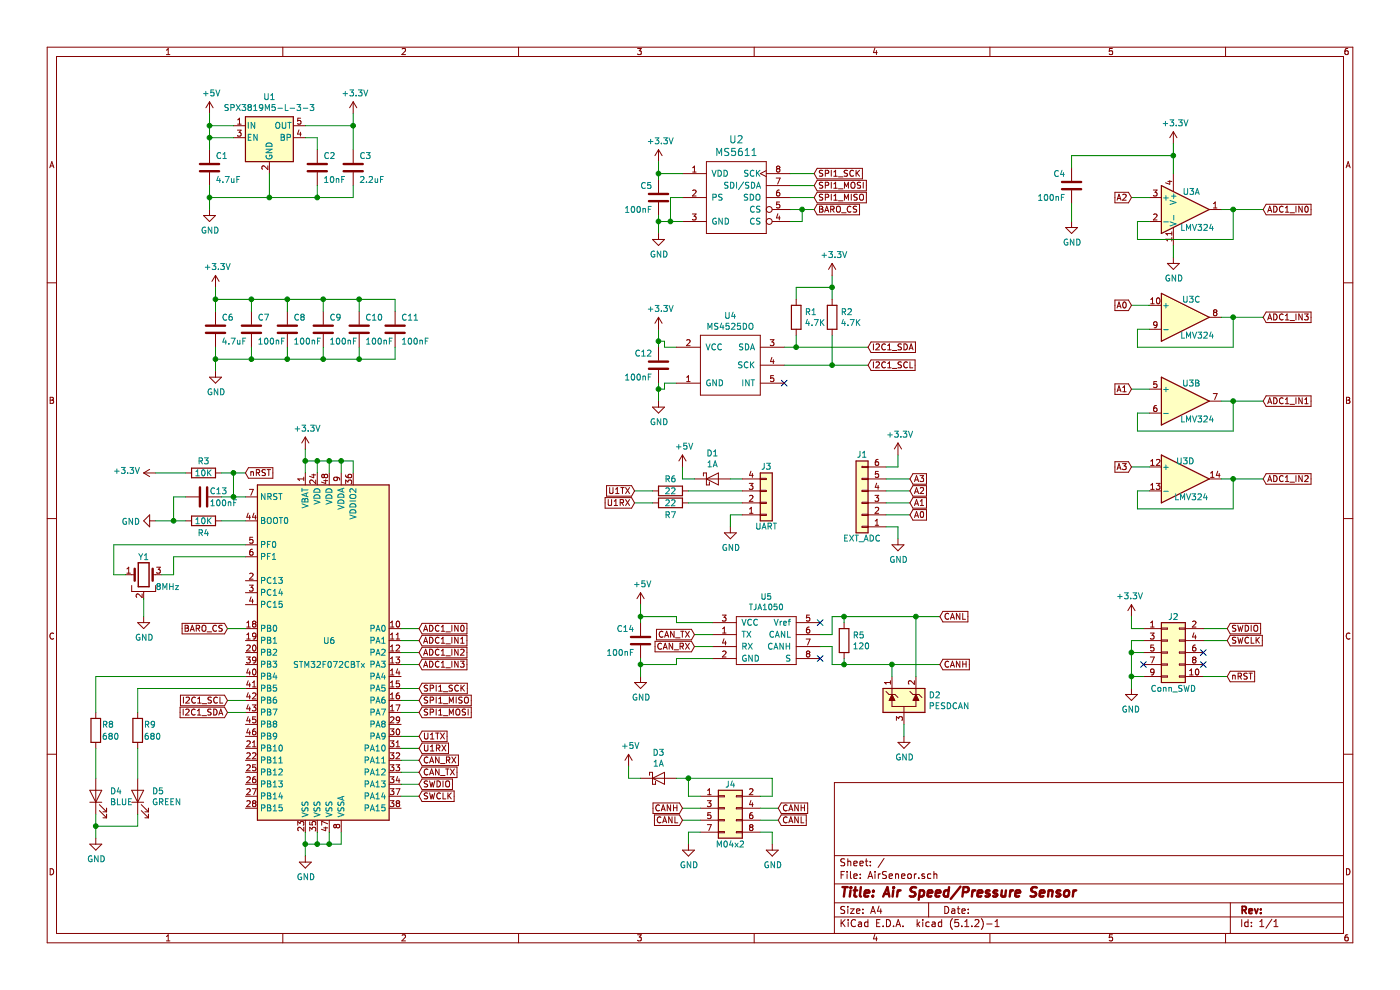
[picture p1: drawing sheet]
EESchema Schematic File Version 4
LIBS:AirSeneor-cache
EELAYER 29 0
EELAYER END
$Descr A4 11693 8268
encoding utf-8
Sheet 1 1
Title "Air Speed/Pressure Sensor"
Date ""
Rev ""
Comp ""
Comment1 ""
Comment2 ""
Comment3 ""
Comment4 ""
$EndDescr
$Comp
L mems:MS5611 U2
U 1 1
P 6150 1650
F 0 "U2" H 6150 2137 60  0000 C CNN
F 1 "MS5611" H 6150 2031 60  0000 C CNN
F 2 "Package_LGA:LGA-8_3x5mm_P1.25mm" H 6150 1650 60  0001 C CNN
F 3 "" H 6150 1650 60  0001 C CNN
	1    6150 1650
	1    0    0    -1  
$EndComp
$Comp
L bus-transceiver:TJA1050 U5
U 1 1
P 6400 5350
F 0 "U5" H 6400 5719 47  0000 C CNN
F 1 "TJA1050" H 6400 5632 47  0000 C CNN
F 2 "Package_SO:SOIC-8_3.9x4.9mm_P1.27mm" H 6400 5350 47  0001 C CNN
F 3 "" H 6400 5350 47  0001 C CNN
	1    6400 5350
	1    0    0    -1  
$EndComp
$Comp
L Regulator_Linear:SPX3819M5-L-3-3 U1
U 1 1
P 2250 1150
F 0 "U1" H 2250 1492 50  0000 C CNN
F 1 "SPX3819M5-L-3-3" H 2250 1401 50  0000 C CNN
F 2 "Package_TO_SOT_SMD:SOT-23-5" H 2250 1475 50  0001 C CNN
F 3 "https://www.exar.com/content/document.ashx?id=22106&languageid=1033&type=Datasheet&partnumber=SPX3819&filename=SPX3819.pdf&part=SPX3819" H 2250 1150 50  0001 C CNN
	1    2250 1150
	1    0    0    -1  
$EndComp
$Comp
L MCU_ST_STM32F0:STM32F072CBTx U6
U 1 1
P 2750 5450
F 0 "U6" H 2750 5550 50  0000 C CNN
F 1 "STM32F072CBTx" H 2750 5350 50  0000 C CNN
F 2 "Package_QFP:LQFP-48_7x7mm_P0.5mm" H 2150 4050 50  0001 R CNN
F 3 "http://www.st.com/st-web-ui/static/active/en/resource/technical/document/datasheet/DM00090510.pdf" H 2750 5450 50  0001 C CNN
	1    2750 5450
	1    0    0    -1  
$EndComp
Wire Wire Line
	3350 5250 3500 5250
Wire Wire Line
	3350 5350 3500 5350
Wire Wire Line
	3350 5450 3500 5450
Wire Wire Line
	3350 5550 3500 5550
Text GLabel 3500 5250 2    50   Input ~ 0
ADC1_IN0
Text GLabel 3500 5350 2    50   Input ~ 0
ADC1_IN1
Text GLabel 3500 5450 2    50   Input ~ 0
ADC1_IN2
Text GLabel 3500 5550 2    50   Input ~ 0
ADC1_IN3
Wire Wire Line
	3350 5750 3500 5750
Wire Wire Line
	3350 5850 3500 5850
Wire Wire Line
	3350 5950 3500 5950
Text GLabel 3500 5750 2    50   Input ~ 0
SPI1_SCK
Text GLabel 3500 5850 2    50   Input ~ 0
SPI1_MISO
Text GLabel 3500 5950 2    50   Input ~ 0
SPI1_MOSI
Wire Wire Line
	3350 6150 3500 6150
Wire Wire Line
	3350 6250 3500 6250
Wire Wire Line
	3350 6350 3500 6350
Wire Wire Line
	3350 6450 3500 6450
Wire Wire Line
	3350 6550 3500 6550
Wire Wire Line
	3350 6650 3500 6650
Text GLabel 3500 6150 2    50   Input ~ 0
U1TX
Text GLabel 3500 6250 2    50   Input ~ 0
U1RX
Text GLabel 3500 6350 2    50   Input ~ 0
CAN_RX
Text GLabel 3500 6450 2    50   Input ~ 0
CAN_TX
Text GLabel 3500 6550 2    50   Input ~ 0
SWDIO
Text GLabel 3500 6650 2    50   Input ~ 0
SWCLK
Wire Wire Line
	2050 5850 1900 5850
Wire Wire Line
	2050 5950 1900 5950
Text GLabel 1900 5850 0    50   Input ~ 0
I2C1_SCL
Text GLabel 1900 5950 0    50   Input ~ 0
I2C1_SDA
$Comp
L Device:Crystal_GND2 Y1
U 1 1
P 1200 4800
F 0 "Y1" H 1200 4950 50  0000 C CNN
F 1 "8MHz" H 1400 4700 50  0000 C CNN
F 2 "MurataResonators:CERALOCK-CSTCE" H 1200 4800 50  0001 C CNN
F 3 "~" H 1200 4800 50  0001 C CNN
	1    1200 4800
	1    0    0    -1  
$EndComp
Wire Wire Line
	2050 4550 950  4550
Wire Wire Line
	950  4550 950  4800
Wire Wire Line
	950  4800 1050 4800
Wire Wire Line
	2050 4650 1450 4650
Wire Wire Line
	1450 4650 1450 4800
Wire Wire Line
	1450 4800 1350 4800
$Comp
L power:GND #PWR021
U 1 1
P 1200 5150
F 0 "#PWR021" H 1200 4900 50  0001 C CNN
F 1 "GND" H 1205 4977 50  0000 C CNN
F 2 "" H 1200 5150 50  0001 C CNN
F 3 "" H 1200 5150 50  0001 C CNN
	1    1200 5150
	1    0    0    -1  
$EndComp
Wire Wire Line
	1200 5150 1200 5000
$Comp
L Device:R R4
U 1 1
P 1700 4350
F 0 "R4" V 1800 4350 50  0000 C CNN
F 1 "10K" V 1700 4350 50  0000 C CNN
F 2 "Resistor_SMD:R_0603_1608Metric" V 1630 4350 50  0001 C CNN
F 3 "~" H 1700 4350 50  0001 C CNN
	1    1700 4350
	0    1    1    0   
$EndComp
Wire Wire Line
	2050 4350 1850 4350
$Comp
L Device:R R3
U 1 1
P 1700 3950
F 0 "R3" V 1600 3950 50  0000 C CNN
F 1 "10K" V 1700 3950 50  0000 C CNN
F 2 "Resistor_SMD:R_0603_1608Metric" V 1630 3950 50  0001 C CNN
F 3 "~" H 1700 3950 50  0001 C CNN
	1    1700 3950
	0    1    1    0   
$EndComp
$Comp
L Device:C C13
U 1 1
P 1700 4150
F 0 "C13" V 1650 4200 50  0000 L CNN
F 1 "100nF" V 1750 4200 50  0000 L CNN
F 2 "Capacitor_SMD:C_0603_1608Metric" H 1738 4000 50  0001 C CNN
F 3 "~" H 1700 4150 50  0001 C CNN
	1    1700 4150
	0    1    1    0   
$EndComp
Wire Wire Line
	2050 4150 1950 4150
Wire Wire Line
	1850 3950 1950 3950
Wire Wire Line
	1950 3950 1950 4150
Connection ~ 1950 4150
Wire Wire Line
	1950 4150 1850 4150
$Comp
L power:GND #PWR018
U 1 1
P 1300 4350
F 0 "#PWR018" H 1300 4100 50  0001 C CNN
F 1 "GND" V 1305 4222 50  0000 R CNN
F 2 "" H 1300 4350 50  0001 C CNN
F 3 "" H 1300 4350 50  0001 C CNN
	1    1300 4350
	0    1    1    0   
$EndComp
Wire Wire Line
	1550 4150 1450 4150
Wire Wire Line
	1450 4150 1450 4350
Wire Wire Line
	1450 4350 1300 4350
Wire Wire Line
	1450 4350 1550 4350
Connection ~ 1450 4350
$Comp
L power:+3.3V #PWR016
U 1 1
P 1300 3950
F 0 "#PWR016" H 1300 3800 50  0001 C CNN
F 1 "+3.3V" V 1315 4078 50  0000 L CNN
F 2 "" H 1300 3950 50  0001 C CNN
F 3 "" H 1300 3950 50  0001 C CNN
	1    1300 3950
	0    -1   -1   0   
$EndComp
Wire Wire Line
	1300 3950 1550 3950
$Comp
L power:+3.3V #PWR014
U 1 1
P 2550 3750
F 0 "#PWR014" H 2550 3600 50  0001 C CNN
F 1 "+3.3V" H 2565 3923 50  0000 C CNN
F 2 "" H 2550 3750 50  0001 C CNN
F 3 "" H 2550 3750 50  0001 C CNN
	1    2550 3750
	1    0    0    -1  
$EndComp
Wire Wire Line
	2550 3750 2550 3850
Wire Wire Line
	2950 3850 2950 3950
Connection ~ 2550 3850
Wire Wire Line
	2550 3850 2550 3950
Wire Wire Line
	2850 3950 2850 3850
Connection ~ 2850 3850
Wire Wire Line
	2850 3850 2950 3850
Wire Wire Line
	2750 3950 2750 3850
Wire Wire Line
	2550 3850 2650 3850
Connection ~ 2750 3850
Wire Wire Line
	2750 3850 2850 3850
Wire Wire Line
	2650 3950 2650 3850
Connection ~ 2650 3850
Wire Wire Line
	2650 3850 2750 3850
$Comp
L power:GND #PWR030
U 1 1
P 2550 7150
F 0 "#PWR030" H 2550 6900 50  0001 C CNN
F 1 "GND" H 2555 6977 50  0000 C CNN
F 2 "" H 2550 7150 50  0001 C CNN
F 3 "" H 2550 7150 50  0001 C CNN
	1    2550 7150
	1    0    0    -1  
$EndComp
Wire Wire Line
	2550 7150 2550 7050
Wire Wire Line
	2550 7050 2650 7050
Wire Wire Line
	2850 7050 2850 6950
Connection ~ 2550 7050
Wire Wire Line
	2550 7050 2550 6950
Wire Wire Line
	2750 6950 2750 7050
Connection ~ 2750 7050
Wire Wire Line
	2750 7050 2850 7050
Wire Wire Line
	2650 6950 2650 7050
Connection ~ 2650 7050
Wire Wire Line
	2650 7050 2750 7050
$Comp
L Device:C C7
U 1 1
P 2100 2750
F 0 "C7" H 2150 2850 50  0000 L CNN
F 1 "100nF" H 2150 2650 50  0000 L CNN
F 2 "Capacitor_SMD:C_0603_1608Metric" H 2138 2600 50  0001 C CNN
F 3 "~" H 2100 2750 50  0001 C CNN
	1    2100 2750
	1    0    0    -1  
$EndComp
$Comp
L Device:C C8
U 1 1
P 2400 2750
F 0 "C8" H 2450 2850 50  0000 L CNN
F 1 "100nF" H 2450 2650 50  0000 L CNN
F 2 "Capacitor_SMD:C_0603_1608Metric" H 2438 2600 50  0001 C CNN
F 3 "~" H 2400 2750 50  0001 C CNN
	1    2400 2750
	1    0    0    -1  
$EndComp
$Comp
L Device:C C9
U 1 1
P 2700 2750
F 0 "C9" H 2750 2850 50  0000 L CNN
F 1 "100nF" H 2750 2650 50  0000 L CNN
F 2 "Capacitor_SMD:C_0603_1608Metric" H 2738 2600 50  0001 C CNN
F 3 "~" H 2700 2750 50  0001 C CNN
	1    2700 2750
	1    0    0    -1  
$EndComp
$Comp
L Device:C C10
U 1 1
P 3000 2750
F 0 "C10" H 3050 2850 50  0000 L CNN
F 1 "100nF" H 3050 2650 50  0000 L CNN
F 2 "Capacitor_SMD:C_0603_1608Metric" H 3038 2600 50  0001 C CNN
F 3 "~" H 3000 2750 50  0001 C CNN
	1    3000 2750
	1    0    0    -1  
$EndComp
$Comp
L Device:C C11
U 1 1
P 3300 2750
F 0 "C11" H 3350 2850 50  0000 L CNN
F 1 "100nF" H 3350 2650 50  0000 L CNN
F 2 "Capacitor_SMD:C_0603_1608Metric" H 3338 2600 50  0001 C CNN
F 3 "~" H 3300 2750 50  0001 C CNN
	1    3300 2750
	1    0    0    -1  
$EndComp
$Comp
L Device:C C6
U 1 1
P 1800 2750
F 0 "C6" H 1850 2850 50  0000 L CNN
F 1 "4.7uF" H 1850 2650 50  0000 L CNN
F 2 "Capacitor_SMD:C_0603_1608Metric" H 1838 2600 50  0001 C CNN
F 3 "~" H 1800 2750 50  0001 C CNN
	1    1800 2750
	1    0    0    -1  
$EndComp
$Comp
L power:GND #PWR011
U 1 1
P 1800 3100
F 0 "#PWR011" H 1800 2850 50  0001 C CNN
F 1 "GND" H 1805 2927 50  0000 C CNN
F 2 "" H 1800 3100 50  0001 C CNN
F 3 "" H 1800 3100 50  0001 C CNN
	1    1800 3100
	1    0    0    -1  
$EndComp
$Comp
L power:+3.3V #PWR09
U 1 1
P 1800 2400
F 0 "#PWR09" H 1800 2250 50  0001 C CNN
F 1 "+3.3V" H 1815 2573 50  0000 C CNN
F 2 "" H 1800 2400 50  0001 C CNN
F 3 "" H 1800 2400 50  0001 C CNN
	1    1800 2400
	1    0    0    -1  
$EndComp
Wire Wire Line
	1800 2400 1800 2500
Wire Wire Line
	1800 2500 2100 2500
Wire Wire Line
	3300 2500 3300 2600
Connection ~ 1800 2500
Wire Wire Line
	1800 2500 1800 2600
Wire Wire Line
	3000 2600 3000 2500
Connection ~ 3000 2500
Wire Wire Line
	3000 2500 3300 2500
Wire Wire Line
	2700 2600 2700 2500
Connection ~ 2700 2500
Wire Wire Line
	2700 2500 3000 2500
Wire Wire Line
	2400 2600 2400 2500
Connection ~ 2400 2500
Wire Wire Line
	2400 2500 2700 2500
Wire Wire Line
	2100 2600 2100 2500
Connection ~ 2100 2500
Wire Wire Line
	2100 2500 2400 2500
Wire Wire Line
	1800 2900 1800 3000
Wire Wire Line
	1800 3000 2100 3000
Wire Wire Line
	3300 3000 3300 2900
Connection ~ 1800 3000
Wire Wire Line
	1800 3000 1800 3100
Wire Wire Line
	3000 2900 3000 3000
Connection ~ 3000 3000
Wire Wire Line
	3000 3000 3300 3000
Wire Wire Line
	2700 2900 2700 3000
Connection ~ 2700 3000
Wire Wire Line
	2700 3000 3000 3000
Wire Wire Line
	2400 2900 2400 3000
Connection ~ 2400 3000
Wire Wire Line
	2400 3000 2700 3000
Wire Wire Line
	2100 2900 2100 3000
Connection ~ 2100 3000
Wire Wire Line
	2100 3000 2400 3000
$Comp
L Device:C C1
U 1 1
P 1750 1400
F 0 "C1" H 1800 1500 50  0000 L CNN
F 1 "4.7uF" H 1800 1300 50  0000 L CNN
F 2 "Capacitor_SMD:C_0603_1608Metric" H 1788 1250 50  0001 C CNN
F 3 "~" H 1750 1400 50  0001 C CNN
	1    1750 1400
	1    0    0    -1  
$EndComp
$Comp
L Device:C C2
U 1 1
P 2650 1400
F 0 "C2" H 2700 1500 50  0000 L CNN
F 1 "10nF" H 2700 1300 50  0000 L CNN
F 2 "Capacitor_SMD:C_0603_1608Metric" H 2688 1250 50  0001 C CNN
F 3 "~" H 2650 1400 50  0001 C CNN
	1    2650 1400
	1    0    0    -1  
$EndComp
$Comp
L Device:C C3
U 1 1
P 2950 1400
F 0 "C3" H 3000 1500 50  0000 L CNN
F 1 "2.2uF" H 3000 1300 50  0000 L CNN
F 2 "Capacitor_SMD:C_0603_1608Metric" H 2988 1250 50  0001 C CNN
F 3 "~" H 2950 1400 50  0001 C CNN
	1    2950 1400
	1    0    0    -1  
$EndComp
$Comp
L power:GND #PWR05
U 1 1
P 1750 1750
F 0 "#PWR05" H 1750 1500 50  0001 C CNN
F 1 "GND" H 1755 1577 50  0000 C CNN
F 2 "" H 1750 1750 50  0001 C CNN
F 3 "" H 1750 1750 50  0001 C CNN
	1    1750 1750
	1    0    0    -1  
$EndComp
$Comp
L power:+5V #PWR01
U 1 1
P 1750 950
F 0 "#PWR01" H 1750 800 50  0001 C CNN
F 1 "+5V" H 1765 1123 50  0000 C CNN
F 2 "" H 1750 950 50  0001 C CNN
F 3 "" H 1750 950 50  0001 C CNN
	1    1750 950 
	1    0    0    -1  
$EndComp
Wire Wire Line
	1950 1050 1750 1050
Wire Wire Line
	1750 1050 1750 950 
Wire Wire Line
	1950 1150 1750 1150
Wire Wire Line
	1750 1150 1750 1050
Connection ~ 1750 1050
Wire Wire Line
	1750 1150 1750 1250
Connection ~ 1750 1150
Wire Wire Line
	1750 1550 1750 1650
Wire Wire Line
	1750 1650 2250 1650
Wire Wire Line
	2250 1650 2250 1450
Wire Wire Line
	1750 1750 1750 1650
Connection ~ 1750 1650
Wire Wire Line
	2550 1150 2650 1150
Wire Wire Line
	2650 1150 2650 1250
Wire Wire Line
	2250 1650 2650 1650
Wire Wire Line
	2650 1650 2650 1550
Connection ~ 2250 1650
Wire Wire Line
	2650 1650 2950 1650
Wire Wire Line
	2950 1650 2950 1550
Connection ~ 2650 1650
$Comp
L power:+3.3V #PWR02
U 1 1
P 2950 950
F 0 "#PWR02" H 2950 800 50  0001 C CNN
F 1 "+3.3V" H 2965 1123 50  0000 C CNN
F 2 "" H 2950 950 50  0001 C CNN
F 3 "" H 2950 950 50  0001 C CNN
	1    2950 950 
	1    0    0    -1  
$EndComp
Wire Wire Line
	2550 1050 2950 1050
Wire Wire Line
	2950 1050 2950 950 
Wire Wire Line
	2950 1050 2950 1250
Connection ~ 2950 1050
$Comp
L power:+3.3V #PWR04
U 1 1
P 5500 1350
F 0 "#PWR04" H 5500 1200 50  0001 C CNN
F 1 "+3.3V" H 5515 1523 50  0000 C CNN
F 2 "" H 5500 1350 50  0001 C CNN
F 3 "" H 5500 1350 50  0001 C CNN
	1    5500 1350
	1    0    0    -1  
$EndComp
Wire Wire Line
	5700 1450 5500 1450
Wire Wire Line
	5500 1450 5500 1350
$Comp
L Device:C C5
U 1 1
P 5500 1650
F 0 "C5" H 5550 1750 50  0000 L CNN
F 1 "100nF" H 5550 1550 50  0000 L CNN
F 2 "Capacitor_SMD:C_0603_1608Metric" H 5538 1500 50  0001 C CNN
F 3 "~" H 5500 1650 50  0001 C CNN
	1    5500 1650
	-1   0    0    -1  
$EndComp
Wire Wire Line
	5700 1650 5600 1650
Wire Wire Line
	5600 1650 5600 1850
Wire Wire Line
	5600 1850 5700 1850
Wire Wire Line
	5600 1850 5500 1850
Wire Wire Line
	5500 1850 5500 1950
Connection ~ 5600 1850
Wire Wire Line
	5500 1850 5500 1800
Connection ~ 5500 1850
Wire Wire Line
	5500 1500 5500 1450
Connection ~ 5500 1450
Wire Wire Line
	6600 1750 6700 1750
Wire Wire Line
	6600 1850 6700 1850
Wire Wire Line
	6700 1850 6700 1750
Connection ~ 6700 1750
Wire Wire Line
	6700 1750 6800 1750
Wire Wire Line
	6600 1650 6800 1650
Wire Wire Line
	6600 1550 6800 1550
Wire Wire Line
	6600 1450 6800 1450
Text GLabel 6800 1450 2    50   Input ~ 0
SPI1_SCK
Text GLabel 6800 1550 2    50   Input ~ 0
SPI1_MOSI
Text GLabel 6800 1650 2    50   Input ~ 0
SPI1_MISO
Text GLabel 6800 1750 2    50   Input ~ 0
BARO_CS
$Comp
L Device:C C14
U 1 1
P 5350 5350
F 0 "C14" H 5400 5450 50  0000 L CNN
F 1 "100nF" H 5400 5250 50  0000 L CNN
F 2 "Capacitor_SMD:C_0603_1608Metric" H 5388 5200 50  0001 C CNN
F 3 "~" H 5350 5350 50  0001 C CNN
	1    5350 5350
	-1   0    0    -1  
$EndComp
$Comp
L power:+5V #PWR020
U 1 1
P 5350 5050
F 0 "#PWR020" H 5350 4900 50  0001 C CNN
F 1 "+5V" H 5365 5223 50  0000 C CNN
F 2 "" H 5350 5050 50  0001 C CNN
F 3 "" H 5350 5050 50  0001 C CNN
	1    5350 5050
	1    0    0    -1  
$EndComp
Wire Wire Line
	5950 5200 5650 5200
Wire Wire Line
	5650 5200 5650 5150
Wire Wire Line
	5650 5150 5350 5150
Wire Wire Line
	5350 5150 5350 5050
Wire Wire Line
	5350 5150 5350 5200
Connection ~ 5350 5150
Wire Wire Line
	5950 5500 5650 5500
Wire Wire Line
	5650 5500 5650 5550
Wire Wire Line
	5650 5550 5350 5550
Wire Wire Line
	5350 5550 5350 5500
Wire Wire Line
	5950 5400 5800 5400
Wire Wire Line
	5950 5300 5800 5300
Text GLabel 5800 5300 0    50   Input ~ 0
CAN_TX
Text GLabel 5800 5400 0    50   Input ~ 0
CAN_RX
$Comp
L power:GND #PWR023
U 1 1
P 5350 5650
F 0 "#PWR023" H 5350 5400 50  0001 C CNN
F 1 "GND" H 5355 5477 50  0000 C CNN
F 2 "" H 5350 5650 50  0001 C CNN
F 3 "" H 5350 5650 50  0001 C CNN
	1    5350 5650
	1    0    0    -1  
$EndComp
Wire Wire Line
	5350 5650 5350 5550
Connection ~ 5350 5550
NoConn ~ 6850 5500
NoConn ~ 6850 5200
$Comp
L Device:R R5
U 1 1
P 7050 5350
F 0 "R5" H 7120 5396 50  0000 L CNN
F 1 "120" H 7120 5305 50  0000 L CNN
F 2 "Resistor_SMD:R_0603_1608Metric" V 6980 5350 50  0001 C CNN
F 3 "~" H 7050 5350 50  0001 C CNN
	1    7050 5350
	1    0    0    -1  
$EndComp
Wire Wire Line
	6850 5300 6950 5300
Wire Wire Line
	6950 5300 6950 5150
Wire Wire Line
	6950 5150 7050 5150
Wire Wire Line
	7050 5150 7050 5200
Wire Wire Line
	6850 5400 6950 5400
Wire Wire Line
	6950 5400 6950 5550
Wire Wire Line
	6950 5550 7050 5550
Wire Wire Line
	7050 5550 7050 5500
$Comp
L ESD:PESD3V3L2BT D2
U 1 1
P 7550 5850
F 0 "D2" H 7755 5896 50  0000 L CNN
F 1 "PESDCAN" H 7755 5805 50  0000 L CNN
F 2 "Package_TO_SOT_SMD:SOT-23" H 7775 5800 50  0001 L CNN
F 3 "" H 7675 5975 50  0001 C CNN
	1    7550 5850
	1    0    0    -1  
$EndComp
Wire Wire Line
	7050 5550 7450 5550
Wire Wire Line
	7450 5550 7450 5650
Connection ~ 7050 5550
Wire Wire Line
	7050 5150 7650 5150
Wire Wire Line
	7650 5150 7650 5650
Connection ~ 7050 5150
Wire Wire Line
	7450 5550 7850 5550
Connection ~ 7450 5550
Wire Wire Line
	7650 5150 7850 5150
Connection ~ 7650 5150
Text GLabel 7850 5150 2    50   Input ~ 0
CANL
Text GLabel 7850 5550 2    50   Input ~ 0
CANH
$Comp
L power:GND #PWR025
U 1 1
P 7550 6150
F 0 "#PWR025" H 7550 5900 50  0001 C CNN
F 1 "GND" H 7555 5977 50  0000 C CNN
F 2 "" H 7550 6150 50  0001 C CNN
F 3 "" H 7550 6150 50  0001 C CNN
	1    7550 6150
	1    0    0    -1  
$EndComp
Wire Wire Line
	7550 6150 7550 6050
Wire Wire Line
	6950 2400 6950 2500
Connection ~ 6950 2400
Wire Wire Line
	6650 2400 6650 2500
Wire Wire Line
	6950 2400 6650 2400
Wire Wire Line
	6950 2300 6950 2400
$Comp
L power:+3.3V #PWR010
U 1 1
P 6950 2300
F 0 "#PWR010" H 6950 2150 50  0001 C CNN
F 1 "+3.3V" H 6965 2473 50  0000 C CNN
F 2 "" H 6950 2300 50  0001 C CNN
F 3 "" H 6950 2300 50  0001 C CNN
	1    6950 2300
	1    0    0    -1  
$EndComp
Wire Wire Line
	6950 3050 7250 3050
Connection ~ 6950 3050
Wire Wire Line
	6950 2800 6950 3050
Wire Wire Line
	6650 2900 7250 2900
Connection ~ 6650 2900
Wire Wire Line
	6650 2800 6650 2900
$Comp
L Device:R R2
U 1 1
P 6950 2650
F 0 "R2" H 7020 2696 50  0000 L CNN
F 1 "4.7K" H 7020 2605 50  0000 L CNN
F 2 "Resistor_SMD:R_0603_1608Metric" V 6880 2650 50  0001 C CNN
F 3 "~" H 6950 2650 50  0001 C CNN
	1    6950 2650
	1    0    0    -1  
$EndComp
$Comp
L Device:R R1
U 1 1
P 6650 2650
F 0 "R1" H 6720 2696 50  0000 L CNN
F 1 "4.7K" H 6720 2605 50  0000 L CNN
F 2 "Resistor_SMD:R_0603_1608Metric" V 6580 2650 50  0001 C CNN
F 3 "~" H 6650 2650 50  0001 C CNN
	1    6650 2650
	1    0    0    -1  
$EndComp
Text GLabel 7250 2900 2    50   Input ~ 0
I2C1_SDA
Text GLabel 7250 3050 2    50   Input ~ 0
I2C1_SCL
Wire Wire Line
	6550 3050 6950 3050
Wire Wire Line
	6550 2900 6650 2900
Connection ~ 5500 2850
Wire Wire Line
	5500 2850 5500 2750
Connection ~ 5500 3250
Wire Wire Line
	5500 3250 5500 3350
Wire Wire Line
	5500 2850 5500 2900
Wire Wire Line
	5550 2850 5500 2850
Wire Wire Line
	5550 2900 5550 2850
Wire Wire Line
	5650 2900 5550 2900
Wire Wire Line
	5500 3250 5500 3200
Wire Wire Line
	5550 3250 5500 3250
Wire Wire Line
	5550 3200 5550 3250
Wire Wire Line
	5650 3200 5550 3200
$Comp
L power:GND #PWR015
U 1 1
P 5500 3350
F 0 "#PWR015" H 5500 3100 50  0001 C CNN
F 1 "GND" H 5505 3177 50  0000 C CNN
F 2 "" H 5500 3350 50  0001 C CNN
F 3 "" H 5500 3350 50  0001 C CNN
	1    5500 3350
	1    0    0    -1  
$EndComp
$Comp
L power:+3.3V #PWR012
U 1 1
P 5500 2750
F 0 "#PWR012" H 5500 2600 50  0001 C CNN
F 1 "+3.3V" H 5515 2923 50  0000 C CNN
F 2 "" H 5500 2750 50  0001 C CNN
F 3 "" H 5500 2750 50  0001 C CNN
	1    5500 2750
	1    0    0    -1  
$EndComp
$Comp
L Device:C C12
U 1 1
P 5500 3050
F 0 "C12" H 5550 3150 50  0000 L CNN
F 1 "100nF" H 5550 2950 50  0000 L CNN
F 2 "Capacitor_SMD:C_0603_1608Metric" H 5538 2900 50  0001 C CNN
F 3 "~" H 5500 3050 50  0001 C CNN
	1    5500 3050
	-1   0    0    -1  
$EndComp
NoConn ~ 6550 3200
$Comp
L power:GND #PWR07
U 1 1
P 5500 1950
F 0 "#PWR07" H 5500 1700 50  0001 C CNN
F 1 "GND" H 5505 1777 50  0000 C CNN
F 2 "" H 5500 1950 50  0001 C CNN
F 3 "" H 5500 1950 50  0001 C CNN
	1    5500 1950
	1    0    0    -1  
$EndComp
$Comp
L mems:MS4525DO U4
U 1 1
P 6100 3050
F 0 "U4" H 6100 3465 50  0000 C CNN
F 1 "MS4525DO" H 6100 3374 50  0000 C CNN
F 2 "MEMS:MS4525DO-DS" H 6100 3050 50  0001 C CNN
F 3 "" H 6100 3050 50  0001 C CNN
	1    6100 3050
	1    0    0    -1  
$EndComp
Text GLabel 1900 5250 0    50   Input ~ 0
BARO_CS
$Comp
L Connector_Generic:Conn_02x04_Odd_Even J4
U 1 1
P 6050 6750
F 0 "J4" H 6100 6950 50  0000 C CNN
F 1 "M04x2" H 6100 6450 50  0000 C CNN
F 2 "Connector_PinHeader_2.54mm:PinHeader_2x04_P2.54mm_Horizontal" H 6050 6750 50  0001 C CNN
F 3 "~" H 6050 6750 50  0001 C CNN
	1    6050 6750
	1    0    0    -1  
$EndComp
$Comp
L Device:D_Schottky D3
U 1 1
P 5500 6500
F 0 "D3" H 5500 6716 50  0000 C CNN
F 1 "1A" H 5500 6625 50  0000 C CNN
F 2 "Diode_SMD:D_SOD-123" H 5500 6500 50  0001 C CNN
F 3 "~" H 5500 6500 50  0001 C CNN
	1    5500 6500
	1    0    0    -1  
$EndComp
Wire Wire Line
	5750 6650 5750 6500
Wire Wire Line
	5750 6500 6450 6500
Wire Wire Line
	6450 6500 6450 6650
Wire Wire Line
	6450 6650 6350 6650
Wire Wire Line
	5750 6650 5850 6650
$Comp
L power:+5V #PWR026
U 1 1
P 5250 6400
F 0 "#PWR026" H 5250 6250 50  0001 C CNN
F 1 "+5V" H 5265 6573 50  0000 C CNN
F 2 "" H 5250 6400 50  0001 C CNN
F 3 "" H 5250 6400 50  0001 C CNN
	1    5250 6400
	1    0    0    -1  
$EndComp
Wire Wire Line
	5650 6500 5750 6500
Connection ~ 5750 6500
Wire Wire Line
	5350 6500 5250 6500
Wire Wire Line
	5250 6500 5250 6400
Wire Wire Line
	5850 6750 5700 6750
Wire Wire Line
	5850 6850 5700 6850
Wire Wire Line
	6350 6750 6500 6750
Wire Wire Line
	6350 6850 6500 6850
Text GLabel 5700 6850 0    50   Input ~ 0
CANL
Text GLabel 6500 6850 2    50   Input ~ 0
CANL
Text GLabel 5700 6750 0    50   Input ~ 0
CANH
Text GLabel 6500 6750 2    50   Input ~ 0
CANH
$Comp
L power:GND #PWR028
U 1 1
P 5750 7050
F 0 "#PWR028" H 5750 6800 50  0001 C CNN
F 1 "GND" H 5755 6877 50  0000 C CNN
F 2 "" H 5750 7050 50  0001 C CNN
F 3 "" H 5750 7050 50  0001 C CNN
	1    5750 7050
	1    0    0    -1  
$EndComp
Wire Wire Line
	5850 6950 5750 6950
Wire Wire Line
	5750 6950 5750 7050
$Comp
L power:GND #PWR029
U 1 1
P 6450 7050
F 0 "#PWR029" H 6450 6800 50  0001 C CNN
F 1 "GND" H 6455 6877 50  0000 C CNN
F 2 "" H 6450 7050 50  0001 C CNN
F 3 "" H 6450 7050 50  0001 C CNN
	1    6450 7050
	1    0    0    -1  
$EndComp
Wire Wire Line
	6350 6950 6450 6950
Wire Wire Line
	6450 6950 6450 7050
$Comp
L Device:LED D4
U 1 1
P 800 6650
F 0 "D4" V 839 6533 50  0000 R CNN
F 1 "BLUE" V 748 6533 50  0000 R CNN
F 2 "LED_SMD:LED_0603_1608Metric" H 800 6650 50  0001 C CNN
F 3 "~" H 800 6650 50  0001 C CNN
	1    800  6650
	0    -1   -1   0   
$EndComp
$Comp
L Device:LED D5
U 1 1
P 1150 6650
F 0 "D5" V 1189 6532 50  0000 R CNN
F 1 "GREEN" V 1098 6532 50  0000 R CNN
F 2 "LED_SMD:LED_0603_1608Metric" H 1150 6650 50  0001 C CNN
F 3 "~" H 1150 6650 50  0001 C CNN
	1    1150 6650
	0    -1   -1   0   
$EndComp
$Comp
L Device:R R9
U 1 1
P 1150 6100
F 0 "R9" H 1200 6150 50  0000 L CNN
F 1 "680" H 1200 6050 50  0000 L CNN
F 2 "Resistor_SMD:R_0603_1608Metric" V 1080 6100 50  0001 C CNN
F 3 "~" H 1150 6100 50  0001 C CNN
	1    1150 6100
	1    0    0    -1  
$EndComp
$Comp
L Device:R R8
U 1 1
P 800 6100
F 0 "R8" H 850 6150 50  0000 L CNN
F 1 "680" H 850 6050 50  0000 L CNN
F 2 "Resistor_SMD:R_0603_1608Metric" V 730 6100 50  0001 C CNN
F 3 "~" H 800 6100 50  0001 C CNN
	1    800  6100
	1    0    0    -1  
$EndComp
$Comp
L power:GND #PWR027
U 1 1
P 800 7000
F 0 "#PWR027" H 800 6750 50  0001 C CNN
F 1 "GND" H 805 6827 50  0000 C CNN
F 2 "" H 800 7000 50  0001 C CNN
F 3 "" H 800 7000 50  0001 C CNN
	1    800  7000
	1    0    0    -1  
$EndComp
Wire Wire Line
	800  7000 800  6900
Wire Wire Line
	800  6900 1150 6900
Wire Wire Line
	1150 6900 1150 6800
Connection ~ 800  6900
Wire Wire Line
	800  6900 800  6800
$Comp
L power:GND #PWR019
U 1 1
P 9450 5750
F 0 "#PWR019" H 9450 5500 50  0001 C CNN
F 1 "GND" H 9455 5577 50  0000 C CNN
F 2 "" H 9450 5750 50  0001 C CNN
F 3 "" H 9450 5750 50  0001 C CNN
	1    9450 5750
	-1   0    0    -1  
$EndComp
$Comp
L power:+3.3V #PWR017
U 1 1
P 9450 5150
F 0 "#PWR017" H 9450 5000 50  0001 C CNN
F 1 "+3.3V" H 9465 5323 50  0000 C CNN
F 2 "" H 9450 5150 50  0001 C CNN
F 3 "" H 9450 5150 50  0001 C CNN
	1    9450 5150
	-1   0    0    -1  
$EndComp
Wire Wire Line
	10050 5350 10250 5350
Wire Wire Line
	10050 5250 10250 5250
Text GLabel 10250 5250 2    50   Input ~ 0
SWDIO
Text GLabel 10250 5350 2    50   Input ~ 0
SWCLK
$Comp
L Amplifier_Operational:LMV324 U3
U 1 1
P 9900 1750
F 0 "U3" H 9950 1900 50  0000 C CNN
F 1 "LMV324" H 10000 1600 50  0000 C CNN
F 2 "Package_SO:SOIC-14_3.9x8.7mm_P1.27mm" H 9850 1850 50  0001 C CNN
F 3 "http://www.ti.com/lit/ds/symlink/lmv324.pdf" H 9950 1950 50  0001 C CNN
	1    9900 1750
	1    0    0    -1  
$EndComp
$Comp
L Amplifier_Operational:LMV324 U3
U 2 1
P 9900 3350
F 0 "U3" H 9950 3500 50  0000 C CNN
F 1 "LMV324" H 10000 3200 50  0000 C CNN
F 2 "" H 9850 3450 50  0001 C CNN
F 3 "http://www.ti.com/lit/ds/symlink/lmv324.pdf" H 9950 3550 50  0001 C CNN
	2    9900 3350
	1    0    0    -1  
$EndComp
$Comp
L Amplifier_Operational:LMV324 U3
U 3 1
P 9900 2650
F 0 "U3" H 9950 2800 50  0000 C CNN
F 1 "LMV324" H 10000 2500 50  0000 C CNN
F 2 "" H 9850 2750 50  0001 C CNN
F 3 "http://www.ti.com/lit/ds/symlink/lmv324.pdf" H 9950 2850 50  0001 C CNN
	3    9900 2650
	1    0    0    -1  
$EndComp
$Comp
L Amplifier_Operational:LMV324 U3
U 4 1
P 9900 4000
F 0 "U3" H 9900 4150 50  0000 C CNN
F 1 "LMV324" H 9950 3850 50  0000 C CNN
F 2 "" H 9850 4100 50  0001 C CNN
F 3 "http://www.ti.com/lit/ds/symlink/lmv324.pdf" H 9950 4200 50  0001 C CNN
	4    9900 4000
	1    0    0    -1  
$EndComp
$Comp
L Amplifier_Operational:LMV324 U3
U 5 1
P 9900 1750
F 0 "U3" H 9858 1796 50  0001 L CNN
F 1 "LMV324" H 9858 1750 50  0001 L CNN
F 2 "" H 9850 1850 50  0001 C CNN
F 3 "http://www.ti.com/lit/ds/symlink/lmv324.pdf" H 9950 1950 50  0001 C CNN
	5    9900 1750
	1    0    0    -1  
$EndComp
Text GLabel 10550 1750 2    50   Input ~ 0
ADC1_IN0
Text GLabel 10550 3350 2    50   Input ~ 0
ADC1_IN1
Text GLabel 10550 4000 2    50   Input ~ 0
ADC1_IN2
Text GLabel 10550 2650 2    50   Input ~ 0
ADC1_IN3
Wire Wire Line
	10550 4000 10300 4000
Wire Wire Line
	9600 4100 9500 4100
Wire Wire Line
	9500 4100 9500 4250
Wire Wire Line
	9500 4250 10300 4250
Wire Wire Line
	10300 4250 10300 4000
Connection ~ 10300 4000
Wire Wire Line
	10300 4000 10200 4000
Wire Wire Line
	9600 3450 9500 3450
Wire Wire Line
	9500 3450 9500 3600
Wire Wire Line
	9500 3600 10300 3600
Wire Wire Line
	10300 3600 10300 3350
Wire Wire Line
	10300 3350 10550 3350
Wire Wire Line
	10300 3350 10200 3350
Connection ~ 10300 3350
Wire Wire Line
	9600 2750 9500 2750
Wire Wire Line
	9500 2750 9500 2900
Wire Wire Line
	9500 2900 10300 2900
Wire Wire Line
	10300 2900 10300 2650
Wire Wire Line
	10300 2650 10550 2650
Wire Wire Line
	10300 2650 10200 2650
Connection ~ 10300 2650
$Comp
L power:GND #PWR08
U 1 1
P 9800 2150
F 0 "#PWR08" H 9800 1900 50  0001 C CNN
F 1 "GND" H 9805 1977 50  0000 C CNN
F 2 "" H 9800 2150 50  0001 C CNN
F 3 "" H 9800 2150 50  0001 C CNN
	1    9800 2150
	1    0    0    -1  
$EndComp
Wire Wire Line
	9800 2150 9800 2050
$Comp
L power:+3.3V #PWR03
U 1 1
P 9800 1200
F 0 "#PWR03" H 9800 1050 50  0001 C CNN
F 1 "+3.3V" H 9815 1373 50  0000 C CNN
F 2 "" H 9800 1200 50  0001 C CNN
F 3 "" H 9800 1200 50  0001 C CNN
	1    9800 1200
	1    0    0    -1  
$EndComp
Wire Wire Line
	9800 1200 9800 1300
Wire Wire Line
	9500 1850 9500 2000
Wire Wire Line
	9500 2000 10300 2000
Wire Wire Line
	10300 2000 10300 1750
Wire Wire Line
	10300 1750 10550 1750
Wire Wire Line
	9500 1850 9600 1850
Wire Wire Line
	10300 1750 10200 1750
Connection ~ 10300 1750
$Comp
L Connector_Generic:Conn_01x06 J1
U 1 1
P 7200 4200
F 0 "J1" H 7200 3800 50  0000 C CNN
F 1 "EXT_ADC" H 7200 4500 50  0000 C CNN
F 2 "Connector_PinHeader_2.00mm:PinHeader_1x06_P2.00mm_Vertical" H 7200 4200 50  0001 C CNN
F 3 "~" H 7200 4200 50  0001 C CNN
	1    7200 4200
	-1   0    0    1   
$EndComp
Wire Wire Line
	9600 1650 9450 1650
Wire Wire Line
	7600 4000 7400 4000
Wire Wire Line
	9600 2550 9450 2550
Wire Wire Line
	9450 3250 9600 3250
Wire Wire Line
	9450 3900 9600 3900
Connection ~ 9800 1300
Wire Wire Line
	9800 1300 9800 1450
$Comp
L power:GND #PWR013
U 1 1
P 7500 4500
F 0 "#PWR013" H 7500 4250 50  0001 C CNN
F 1 "GND" H 7505 4327 50  0000 C CNN
F 2 "" H 7500 4500 50  0001 C CNN
F 3 "" H 7500 4500 50  0001 C CNN
	1    7500 4500
	1    0    0    -1  
$EndComp
Wire Wire Line
	7400 4400 7500 4400
Wire Wire Line
	7500 4400 7500 4500
$Comp
L Device:C C4
U 1 1
P 8950 1550
F 0 "C4" H 9000 1650 50  0000 L CNN
F 1 "100nF" H 9000 1450 50  0000 L CNN
F 2 "Capacitor_SMD:C_0603_1608Metric" H 8988 1400 50  0001 C CNN
F 3 "~" H 8950 1550 50  0001 C CNN
	1    8950 1550
	-1   0    0    -1  
$EndComp
Wire Wire Line
	8950 1300 8950 1400
$Comp
L power:GND #PWR06
U 1 1
P 8950 1850
F 0 "#PWR06" H 8950 1600 50  0001 C CNN
F 1 "GND" H 8955 1677 50  0000 C CNN
F 2 "" H 8950 1850 50  0001 C CNN
F 3 "" H 8950 1850 50  0001 C CNN
	1    8950 1850
	1    0    0    -1  
$EndComp
Wire Wire Line
	8950 1700 8950 1850
$Comp
L power:GND #PWR024
U 1 1
P 6100 4400
F 0 "#PWR024" H 6100 4150 50  0001 C CNN
F 1 "GND" H 6105 4227 50  0000 C CNN
F 2 "" H 6100 4400 50  0001 C CNN
F 3 "" H 6100 4400 50  0001 C CNN
	1    6100 4400
	1    0    0    -1  
$EndComp
Wire Wire Line
	6200 4300 6100 4300
Wire Wire Line
	6100 4300 6100 4400
Text GLabel 5300 4100 0    50   Input ~ 0
U1TX
Text GLabel 5300 4200 0    50   Input ~ 0
U1RX
$Comp
L Device:D_Schottky D1
U 1 1
P 5950 4000
F 0 "D1" H 5950 4216 50  0000 C CNN
F 1 "1A" H 5950 4125 50  0000 C CNN
F 2 "Diode_SMD:D_SOD-123" H 5950 4000 50  0001 C CNN
F 3 "~" H 5950 4000 50  0001 C CNN
	1    5950 4000
	1    0    0    -1  
$EndComp
$Comp
L power:+5V #PWR022
U 1 1
P 5700 3900
F 0 "#PWR022" H 5700 3750 50  0001 C CNN
F 1 "+5V" H 5715 4073 50  0000 C CNN
F 2 "" H 5700 3900 50  0001 C CNN
F 3 "" H 5700 3900 50  0001 C CNN
	1    5700 3900
	1    0    0    -1  
$EndComp
Wire Wire Line
	6100 4000 6200 4000
Wire Wire Line
	5800 4000 5700 4000
Wire Wire Line
	5700 4000 5700 3900
$Comp
L Device:R R6
U 1 1
P 5600 4100
F 0 "R6" V 5500 4100 50  0000 C CNN
F 1 "22" V 5600 4100 50  0000 C CNN
F 2 "Resistor_SMD:R_0603_1608Metric" V 5530 4100 50  0001 C CNN
F 3 "~" H 5600 4100 50  0001 C CNN
	1    5600 4100
	0    1    1    0   
$EndComp
$Comp
L Device:R R7
U 1 1
P 5600 4200
F 0 "R7" V 5700 4200 50  0000 C CNN
F 1 "22" V 5600 4200 50  0000 C CNN
F 2 "Resistor_SMD:R_0603_1608Metric" V 5530 4200 50  0001 C CNN
F 3 "~" H 5600 4200 50  0001 C CNN
	1    5600 4200
	0    1    1    0   
$EndComp
Wire Wire Line
	5750 4200 6200 4200
Wire Wire Line
	5750 4100 6200 4100
Wire Wire Line
	5450 4200 5300 4200
Wire Wire Line
	5300 4100 5450 4100
Wire Wire Line
	1900 5250 2050 5250
$Comp
L Connector_Generic:Conn_01x04 J3
U 1 1
P 6400 4200
F 0 "J3" H 6400 3900 50  0000 C CNN
F 1 "UART" H 6400 4400 50  0000 C CNN
F 2 "Connector_PinHeader_2.54mm:PinHeader_1x04_P2.54mm_Vertical" H 6400 4200 50  0001 C CNN
F 3 "~" H 6400 4200 50  0001 C CNN
	1    6400 4200
	1    0    0    1   
$EndComp
Wire Wire Line
	800  6250 800  6500
Wire Wire Line
	1150 6250 1150 6500
Wire Wire Line
	2050 5650 800  5650
Wire Wire Line
	800  5650 800  5950
Wire Wire Line
	2050 5750 1150 5750
Wire Wire Line
	1150 5750 1150 5950
Wire Wire Line
	7600 4100 7400 4100
Wire Wire Line
	7600 4300 7400 4300
Wire Wire Line
	8950 1300 9800 1300
Text GLabel 9450 1650 0    50   Input ~ 0
A2
Text GLabel 9450 2550 0    50   Input ~ 0
A0
Text GLabel 9450 3250 0    50   Input ~ 0
A1
Text GLabel 9450 3900 0    50   Input ~ 0
A3
Wire Wire Line
	7400 4200 7600 4200
Text GLabel 7600 4100 2    50   Input ~ 0
A2
Text GLabel 7600 4200 2    50   Input ~ 0
A1
Text GLabel 7600 4000 2    50   Input ~ 0
A3
Text GLabel 7600 4300 2    50   Input ~ 0
A0
$Comp
L power:+3.3V #PWR0101
U 1 1
P 7500 3800
F 0 "#PWR0101" H 7500 3650 50  0001 C CNN
F 1 "+3.3V" H 7515 3973 50  0000 C CNN
F 2 "" H 7500 3800 50  0001 C CNN
F 3 "" H 7500 3800 50  0001 C CNN
	1    7500 3800
	1    0    0    -1  
$EndComp
Wire Wire Line
	7400 3900 7500 3900
Wire Wire Line
	7500 3900 7500 3800
$Comp
L Connector_Generic:Conn_02x05_Odd_Even J2
U 1 1
P 9750 5450
F 0 "J2" H 9800 5750 50  0000 C CNN
F 1 "Conn_SWD" H 9800 5150 50  0000 C CNN
F 2 "Connector_PinHeader_1.27mm:PinHeader_2x05_P1.27mm_Vertical_SMD" H 9750 5450 50  0001 C CNN
F 3 "~" H 9750 5450 50  0001 C CNN
	1    9750 5450
	1    0    0    -1  
$EndComp
Wire Wire Line
	10050 5650 10250 5650
Text GLabel 10250 5650 2    50   Input ~ 0
nRST
NoConn ~ 10050 5550
NoConn ~ 10050 5450
NoConn ~ 9550 5550
Wire Wire Line
	9550 5350 9450 5350
Wire Wire Line
	9450 5350 9450 5450
Wire Wire Line
	9550 5650 9450 5650
Connection ~ 9450 5650
Wire Wire Line
	9450 5650 9450 5750
Wire Wire Line
	9550 5450 9450 5450
Connection ~ 9450 5450
Wire Wire Line
	9450 5450 9450 5650
Wire Wire Line
	9550 5250 9450 5250
Wire Wire Line
	9450 5250 9450 5150
Text GLabel 2050 3950 2    50   Input ~ 0
nRST
Wire Wire Line
	1950 3950 2050 3950
Connection ~ 1950 3950
$EndSCHEMATC
